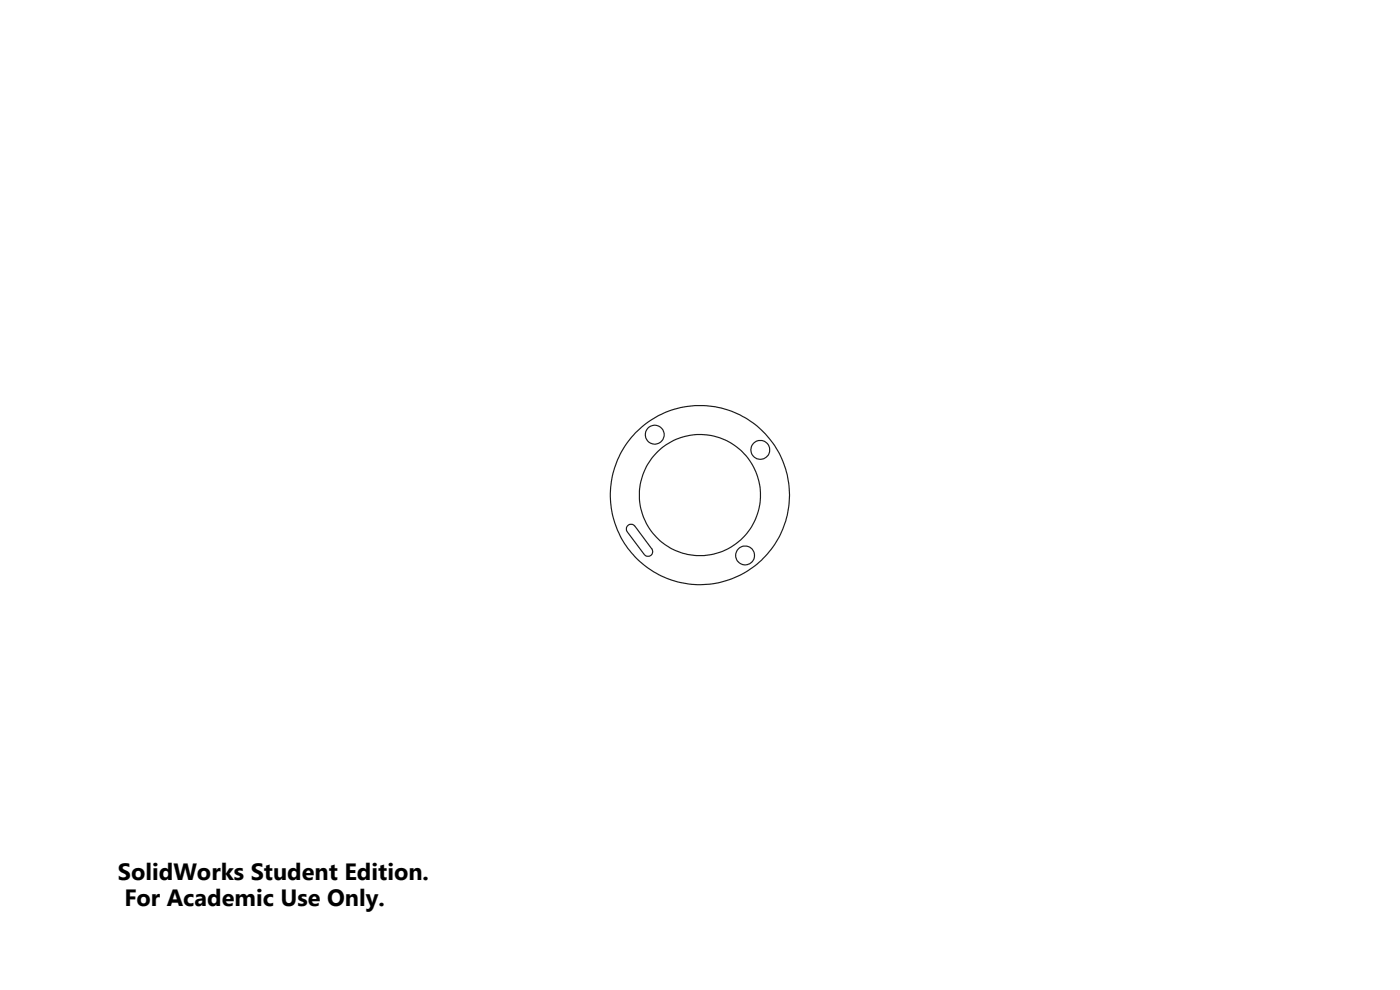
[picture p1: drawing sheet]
<svg xmlns="http://www.w3.org/2000/svg" width="297mm" height="210mm" viewBox="0 0 297 210" stroke-linecap="round" stroke-linejoin="round" font-family="sans-serif">
<g fill="none" stroke="#191924" stroke-width=".25">
<path d="M133.2 111.5a1.03 1.03 0 0 1 1.5 .1l3.6 4.8a1 1 0 0 1-.2 1.4 1 1 0 0 1-1.4-.2l-3.8-5a.99 .99 0 0 1 .3-1.1z"/>
<circle cx="138.9" cy="92.2" r="2"/>
<circle cx="161.3" cy="95.4" r="2"/>
<circle cx="148.5" cy="105" r="12.8"/>
<circle cx="148.5" cy="105" r="19"/>
<circle cx="158.1" cy="117.8" r="1.99"/>
</g>
<g font-size="5">
<text x="25" y="186.7">SolidWorks Student Edition.</text>
<text x="26.4" y="192.2">For Academic Use Only.</text>
</g>
</svg>
